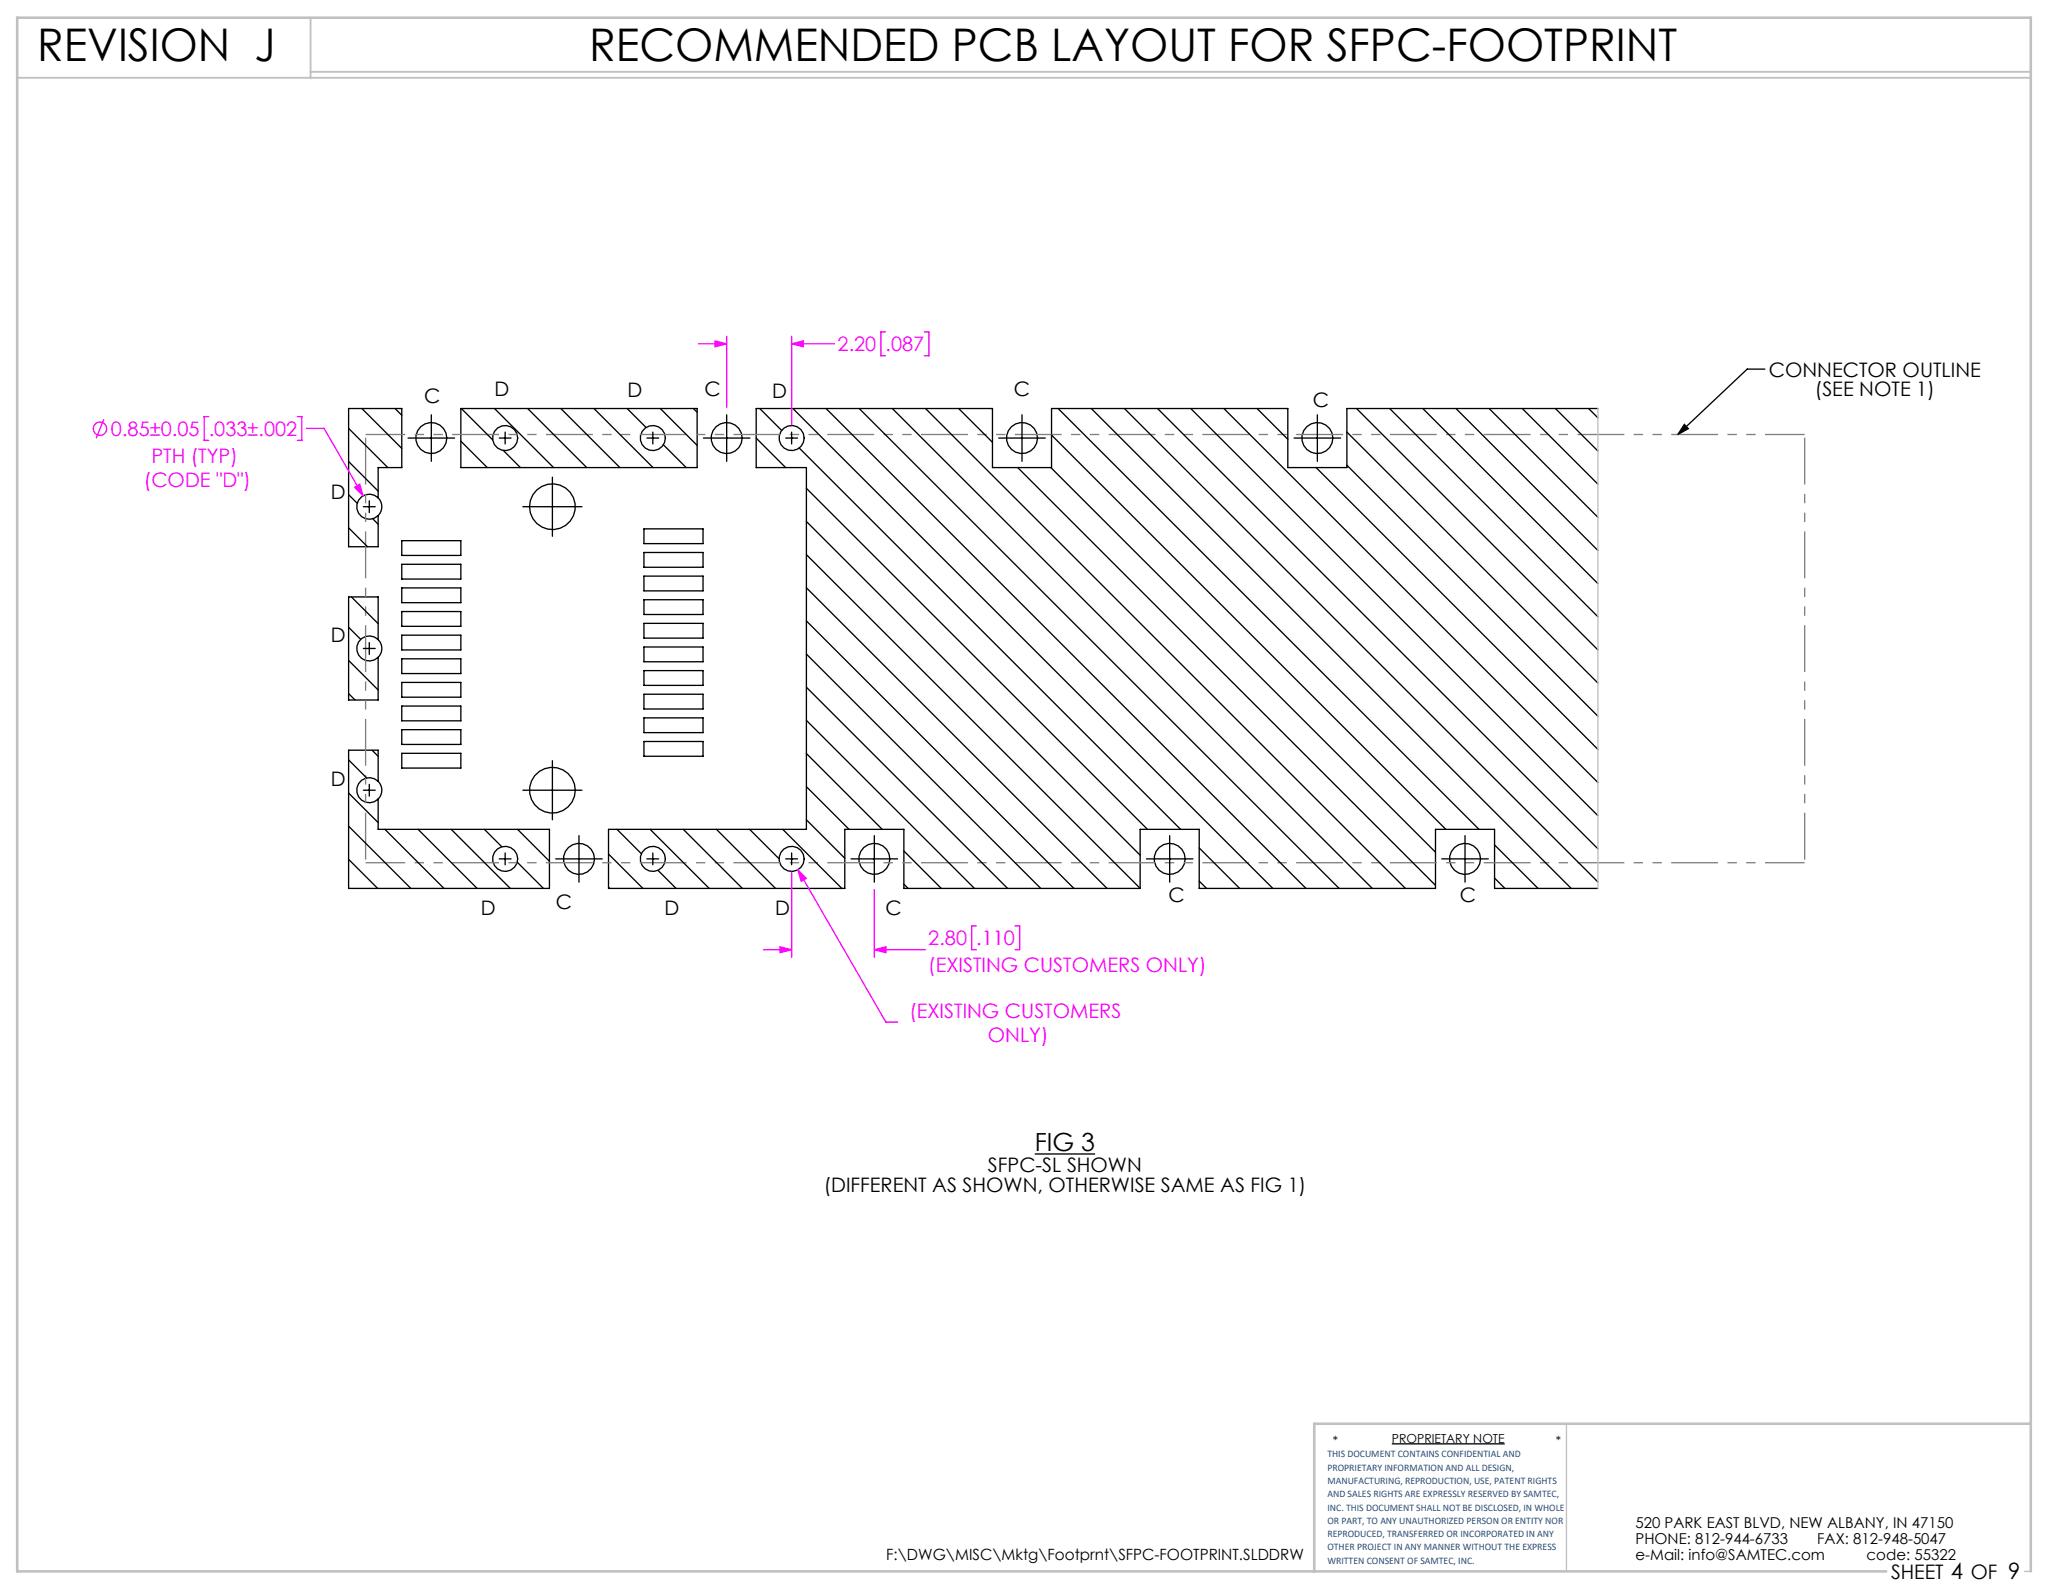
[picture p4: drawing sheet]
<svg xmlns="http://www.w3.org/2000/svg" width="279mm" height="216mm" viewBox="0 0 279 216" stroke-linecap="round" stroke-linejoin="round" font-family="sans-serif">
<path d="M0 0h279.4v215.9h-279.4z" fill="none" stroke="#fff" stroke-width=".18"/>
<g fill="none" stroke="#000" stroke-width=".18">
<path d="M47.2 58l5.3 5.3M49 55.3l5.4 5.4M53.5 55.3l.9 .9M55.3 59.3h6.3M58.4 56.2v6.3M62.4 59.8l3.6 3.5M62.4 55.3h32v8h-32zM62.5 55.3l4.2 4.3M67 55.3l8 8M67.6 59.3h1.6M68.4 58.5v1.6M71.5 55.3l8 8"/>
<path d="M76 55.3l8 8M80.4 55.3l8 8M84.9 55.3l2.6 2.6M87.6 59.3h1.6M88.4 58.5v1.6M89.4 55.3l5 5M93.9 55.3l.5 .5M95.3 59.3h6.3M98.4 56.2v6.3M102.4 59.3l4 4M102.9 55.3l3 3M106.4 59.3h1.6"/>
<path d="M107.2 58.5v1.6M107.4 55.3l65 65M111.9 55.3l65 65M116.4 55.3l65 65M120.9 55.3l65 65M125.3 55.3l65 65M129.8 55.3l4.6 4.6M134.3 55.3l.1 .1M135.3 59.3h6.3M138.4 56.2v6.3M142.4 58.9l53.4 53.4M143.3 55.3l57 57"/>
<path d="M147.8 55.3l65 65M152.3 55.3l64.1 64.2M156.8 55.3l59.6 59.7M161.3 55.3l55.1 55.2M165.8 55.3l50.6 50.7M170.2 55.3l4.2 4.2M175.3 59.3h6.3M178.4 56.2v6.3M182.4 58.5l34 34M183.7 55.3l32.7 32.7M188.2 55.3l28.2 28.2M192.7 55.3l23.7 23.7"/>
<path d="M197.2 55.3l19.2 19.3M201.7 55.3l14.7 14.8M206.2 55.3l10.2 10.3M210.7 55.3l5.7 5.8M215.1 55.3l1.3 1.3M216.4 55.3h-34v8h-8v-8h-32v8h-8v-8h-32v8h6.8v49h-26.8v8h32v-8h8v8h32M228.1 57.5l.6 .6-1.5 .8zM239 50h-2.4l-9.4 8.9M47.2 71.5l2.6 2.6M47.2 67l1.2 1.2M47.2 62.5l4 4M49.2 68.6h1.6"/>
<path d="M50 67.8v1.6M50.5 70.3l.7 .7M51.2 67.4a1.7 1.7 0 0 0-2.4 0 1.7 1.7 0 0 0 0 2.4 1.7 1.7 0 0 0 2.4 0M51.2 67.4a1.7 1.7 0 0 1 0 2.4M51.2 67.4v-4.1h3.2v-8h-7.2v18.8h4v-4.3M54.4 73.2h8v2h-8zM54.4 76.4h8v2h-8zM54.4 79.6h8v2h-8zM68.2 61l2.3 2.3M70.8 68.6h8M74.8 64.6v8M87.2 71.6h8v2h-8z"/>
<path d="M87.2 74.8h8v2h-8zM87.2 78h8v2h-8zM89.8 60.2l3.1 3.1M108.2 60.7l51.7 51.6M109.2 79.6l40.7 40.7M109.2 75.1l45.2 45.2M109.2 70.6l45.2 45.2M109.2 66.1l46.2 46.2M137.8 63.3l56.6 56.6M142.3 63.3l52.1 52.1M178.2 63.3l38.2 38.2M182.4 63l34 34"/>
<path d="M47.2 93.9l.9 .9M47.2 89.5l4 4M47.2 85l1.6 1.6M47.6 80.9l3.6 3.6M49.2 87.8h1.6M50 87v1.6M51.2 86.6a1.7 1.7 0 0 0-2.4 0 1.7 1.7 0 0 0 0 2.4 1.7 1.7 0 0 0 2.4 0M51.2 86.6a1.7 1.7 0 0 1 0 2.4M51.2 86.6v-5.7h-4v13.9h4v-5.8M54.4 82.8h8v2h-8zM54.4 86h8v2h-8zM54.4 89.2h8v2h-8z"/>
<path d="M54.4 92.4h8v2h-8zM54.4 95.6h8v2h-8zM54.4 98.8h8v2h-8zM87.2 81.2h8v2h-8zM87.2 84.4h8v2h-8zM87.2 87.6h8v2h-8zM87.2 90.8h8v2h-8zM87.2 94h8v2h-8zM87.2 97.2h8v2h-8zM109.2 97.6l22.8 22.7M109.2 93.1l27.3 27.2M109.2 88.6l31.8 31.7"/>
<path d="M109.2 84.1l36.2 36.2M47.2 116.4l4 3.9M47.2 111.9l8.4 8.4M47.2 107.4l4 4M47.2 102.9l2.5 2.5M49.2 107h1.6M50 106.2v1.6M50.4 101.6l.8 .8M51.2 105.8a1.7 1.7 0 0 0-2.4 0 1.7 1.7 0 0 0 0 2.4 1.7 1.7 0 0 0 2.4 0M51.2 105.8a1.7 1.7 0 0 1 0 2.4M51.2 105.8v-4.2h-4v18.7h27.2v-8h-23.2v-4.1M52.1 112.3l8 8"/>
<path d="M54.4 102h8v2h-8zM56.6 112.3l8 8M61.1 112.3l8 8M65.6 112.3l2.4 2.4M67.6 116.3h1.6M68.4 115.5v1.6M70.1 116.8l3.5 3.5M70.1 112.3l4.3 4.4M70.8 107h8M74.8 103v8M75.3 116.3h6.3M78.4 113.2v6.3"/>
<path d="M82.4 115.7l4.7 4.6M83.6 112.3l3.3 3.3M87.2 100.4h8v2h-8zM87.6 116.3h1.6M88.1 112.3l8 8M88.4 115.5v1.6M89.1 117.9l2.5 2.4M92.5 112.3l8 8M97 112.3l8 8M101.5 112.3l4 4M106 112.3l8 8M106.4 116.3h1.6"/>
<path d="M107.2 115.5v1.6M109.2 111l5.2 5.2M109.2 106.6l5.8 5.7M109.2 102.1l10.3 10.2M115.3 116.3h6.3M118.4 113.2v6.3M122.4 119.8l.6 .5M122.4 115.3l5.1 5M155.3 116.3h6.3M158.4 113.2v6.3M162.4 119.3l1 1M162.4 114.9l5.5 5.4"/>
<path d="M195.3 116.3h6.3M198.4 113.2v6.3M202.4 118.9l1.4 1.4M202.4 114.4l5.9 5.9M82.4 120.2l.2 .1M154.4 120.3v-8h8v8h32v-8h8v8h14M140.1 156.3h8.2M188.5 195.6h15.3"/>
<circle cx="58.4" cy="59.3" r="2.1"/>
<circle cx="68.4" cy="59.3" r="1.7"/>
<circle cx="88.4" cy="59.3" r="1.7"/>
<circle cx="98.4" cy="59.3" r="2.1"/>
<circle cx="107.2" cy="59.3" r="1.7"/>
<circle cx="138.4" cy="59.3" r="2.1"/>
<circle cx="178.4" cy="59.3" r="2.1"/>
<circle cx="74.8" cy="68.6" r="3.1"/>
<circle cx="68.4" cy="116.3" r="1.7"/>
<circle cx="74.8" cy="107" r="3.1"/>
<circle cx="78.4" cy="116.3" r="2.1"/>
<circle cx="88.4" cy="116.3" r="1.7"/>
<circle cx="107.2" cy="116.3" r="1.7"/>
<circle cx="118.4" cy="116.3" r="2.1"/>
<circle cx="158.4" cy="116.3" r="2.1"/>
<circle cx="198.4" cy="116.3" r="2.1"/>
</g>
<path d="M216.4 55.3v65M212.2 192.8v20M274.2 212.8h.8" fill="none" stroke="#c0c0c0" stroke-width=".18"/>
<path d="M2.3 10.5h272.7M42.1 2.4v8.1M42.1 9.7h232.9" fill="none" stroke="#c0c0c0" stroke-width=".25"/>
<path d="M275 192.8h-97v20M255.5 212.8h-253.2v-210.4h272.7v210.4" fill="none" stroke="#c0c0c0" stroke-width=".35"/>
<g fill="none" stroke="#f0f" stroke-width=".18">
<path d="M14.1 56.8l-1.1 2.6M28.3 56.4h-.7v3.2h.7M40.3 56.4h.6v3.2h-.6M41.5 58h2.4l5.3 9.2M94.6 46.6h3.8M96.8 46.2l1.6 .4-1.6 .4zM98.4 45.6v9.6M107.2 46.6l1.6-.4v.8zM107.2 45.6v11.9M107.2 46.6h5.8M119.9 45h-.6v3.2h.6M125.2 45h.6v3.2h-.6"/>
<path d="M48 66l.7-.4 .5 1.6zM107.2 118.1v11.5M108.1 117.8l1.1 1.2-.7 .4zM108.1 117.8l11.9 20.6h1.6M103.4 128.6h3.8M105.6 128.2l1.6 .4-1.6 .4zM118.4 128.6l1.6-.4v.8zM118.4 128.6h6.9M118.4 120.5v9.1M132.2 125.4h-.6v3.2h.6M137.5 125.4h.6v3.2h-.6"/>
<circle cx="13.5" cy="58.1" r=".9"/>
</g>
<path d="M49.5 116.9v-58M244.4 116.9v-58" fill="none" stroke="#808080" stroke-width=".18" stroke-dasharray="6.3 1.3 1.3 1.3 1.3 1.3" stroke-dashoffset="-.4" stroke-linecap="butt"/>
<path d="M49.5 58.9h194.9M49.5 116.9h194.9" fill="none" stroke="#808080" stroke-width=".18" stroke-dasharray="6.3 1.3 1.3 1.3 1.3 1.3" stroke-dashoffset="1" stroke-linecap="butt"/>
<path d="M228.1 57.5l.6 .6-1.5 .8z" fill="#000"/>
<path d="M118.4 128.6l1.6-.4v.8zM105.6 128.2l1.6 .4-1.6 .4zM108.1 117.8l.4 1.6 .7-.4zM96.8 46.2l1.6 .4-1.6 .4zM107.2 46.6l1.6-.4v.8zM48 66l1.2 1.2-.5-1.6z" fill="#f0f"/>
<g font-size="6.1">
<text x="5" y="8.2">REVISION J</text>
<text x="79.8" y="8.3">RECOMMENDED PCB LAYOUT FOR SFPC-FOOTPRINT</text>
</g>
<text font-size="3.4" x="140.1" y="155.9">FIG 3</text>
<g font-size="2.7" fill="#f0f">
<text x="113.4" y="47.6">2.20</text>
<text x="119.9" y="47.6">.087</text>
<text x="15" y="59.1">0.85±0.05</text>
<text x="28.3" y="59.1">.033±.002</text>
<text x="19.5" y="65.9">(CODE &quot;D&quot;)</text>
<text x="20.5" y="62.7">PTH (TYP)</text>
<text x="125.7" y="128">2.80</text>
<text x="125.7" y="131.7">(EXISTING CUSTOMERS ONLY)</text>
<text x="132.2" y="128">.110</text>
<text x="123.2" y="137.9">(EXISTING CUSTOMERS</text>
<text x="133.8" y="141.1">ONLY)</text>
</g>
<g font-size="2.7">
<text x="67" y="53.7">D</text>
<text x="85" y="53.8">D</text>
<text x="95.4" y="53.7">C</text>
<text x="104.6" y="53.9">D</text>
<text x="137.3" y="53.7">C</text>
<text x="239.6" y="51">CONNECTOR OUTLINE</text>
<text x="245.8" y="53.7">(SEE NOTE 1)</text>
<text x="57.4" y="54.6">C</text>
<text x="177.8" y="55.1">C</text>
<text x="44.8" y="67.6">D</text>
<text x="44.8" y="87">D</text>
<text x="44.8" y="106.5">D</text>
<text x="65.1" y="123.9">D</text>
<text x="75.3" y="123.1">C</text>
<text x="90" y="123.9">D</text>
<text x="105" y="123.9">D</text>
<text x="119.9" y="123.9">C</text>
<text x="158.3" y="122.2">C</text>
<text x="197.7" y="122.2">C</text>
<text x="111.6" y="161.4">(DIFFERENT AS SHOWN, OTHERWISE SAME AS FIG 1)</text>
<text x="133.8" y="158.7">SFPC-SL SHOWN</text>
<text x="256.1" y="213.9">SHEET 4 OF 9</text>
</g>
<text font-size="2.1" x="120" y="211.3">F:\DWG\MISC\Mktg\Footprnt\SFPC-FOOTPRINT.SLDDRW</text>
<g font-size="2">
<text x="221.5" y="207">520 PARK EAST BLVD, NEW ALBANY, IN 47150</text>
<text x="221.5" y="209.2">PHONE: 812-944-6733</text>
<text x="246.1" y="209.2">FAX: 812-948-5047</text>
<text x="221.5" y="211.3">e-Mail: info@SAMTEC.com</text>
<text x="252.8" y="211.3">code: 55322</text>
</g>
<g font-size="1.7">
<text x="180.5" y="195.8">*</text>
<text x="188.5" y="195.4">PROPRIETARY NOTE</text>
<text x="210.7" y="195.8">*</text>
</g>
<g font-size="1.4" fill="#1f497d">
<text x="179.8" y="197.4">THIS DOCUMENT CONTAINS CONFIDENTIAL AND</text>
<text x="179.8" y="199.2">PROPRIETARY INFORMATION AND ALL DESIGN,</text>
<text x="179.8" y="201">MANUFACTURING, REPRODUCTION, USE, PATENT RIGHTS</text>
<text x="179.8" y="202.8">AND SALES RIGHTS ARE EXPRESSLY RESERVED BY SAMTEC,</text>
<text x="179.8" y="204.6">INC. THIS DOCUMENT SHALL NOT BE DISCLOSED, IN WHOLE</text>
<text x="179.8" y="206.4">OR PART, TO ANY UNAUTHORIZED PERSON OR ENTITY NOR</text>
<text x="179.8" y="208.2">REPRODUCED, TRANSFERRED OR INCORPORATED IN ANY</text>
<text x="179.8" y="210">OTHER PROJECT IN ANY MANNER WITHOUT THE EXPRESS</text>
<text x="179.8" y="211.8">WRITTEN CONSENT OF SAMTEC, INC.</text>
</g>
</svg>
